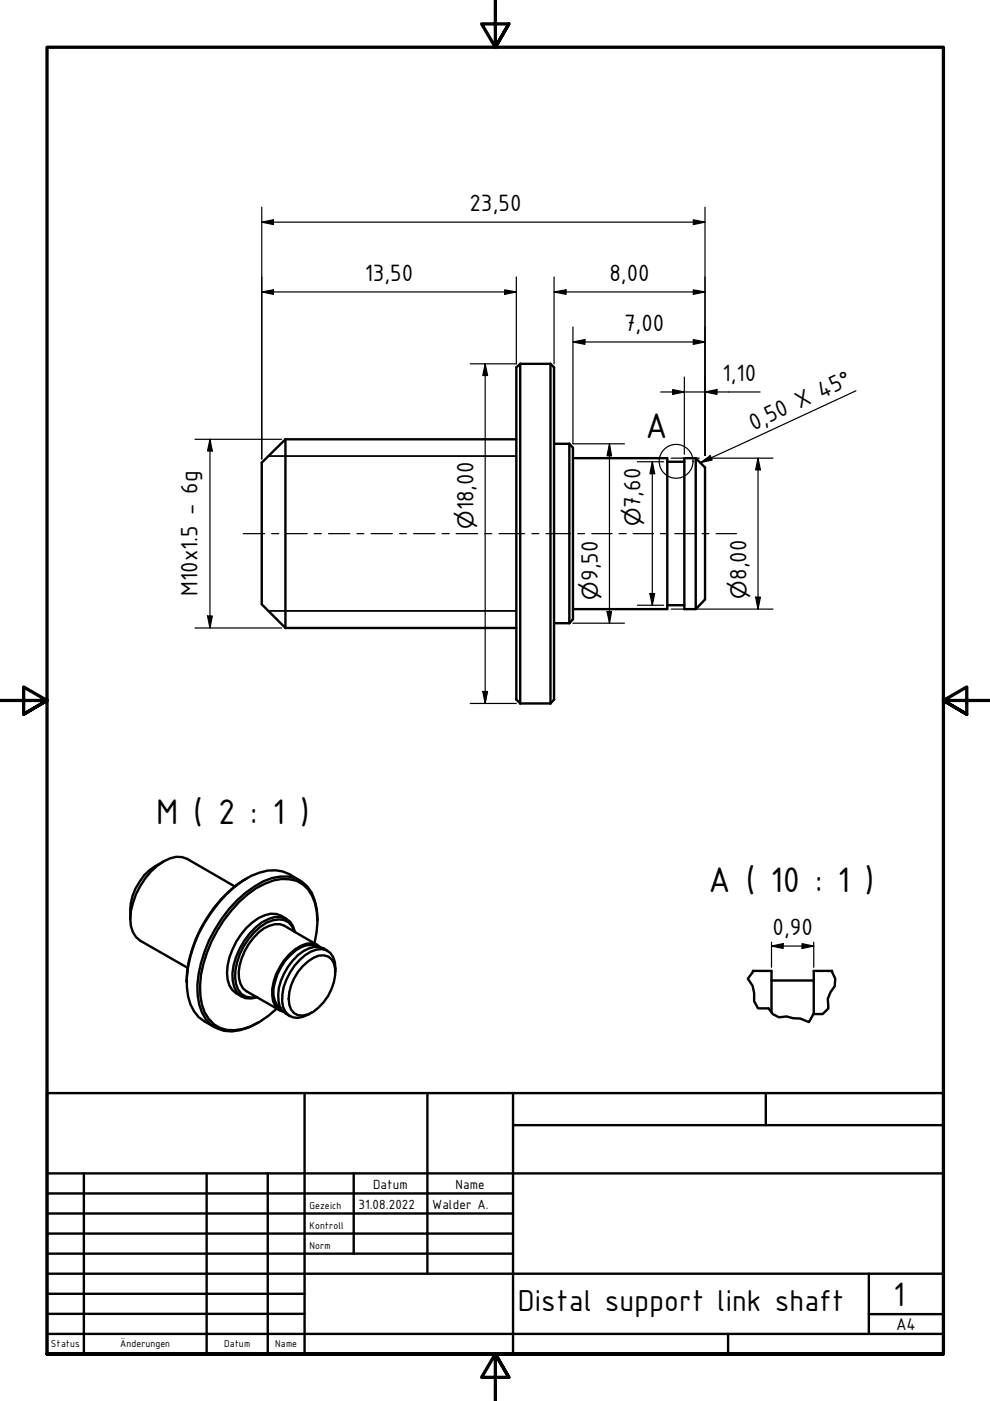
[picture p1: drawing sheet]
<svg xmlns="http://www.w3.org/2000/svg" width="210mm" height="297mm" viewBox="0 0 210 297" stroke-linecap="round" stroke-linejoin="round" font-family="sans-serif">
<!-- layer: Visible (ISO) -->
<g fill="none" stroke="#000" stroke-width=".51">
<path d="M110.3 77.1l-.8 .8v70.4l.8 .8M110.3 77.1v72M110.3 77.1h6.4M116.7 77.1v72M116.7 77.1l.8 .8v70.4l-.8 .8M60.5 93.1l-5 5v30l5 5M60.5 93.1v40M60.5 93.1h49M117.5 94.1h3.2M120.7 94.1v38M120.7 94.1l.8 .8v36.4l-.8 .8M121.5 97.1h20v32h-20"/>
<path d="M141.5 97.9h3.6M145.1 97.1h2.4l2 2v28l-2 2h-2.4zM147.5 97.1v32M60.5 133.1h49M117.5 132.1h3.2M141.5 128.3h3.6M110.3 149.1h6.4M34.7 182.6a12.1 12.1 0 0 0-7.1 12.3M49.8 187.9l-10.1-5.8a4.9 4.9 0 0 0-5 .5 15.7 15.7 0 0 0-7.1 12.3 5.2 5.2 0 0 0 2.1 4.5l10.1 5.8M52.3 186.2a27.4 27.4 0 0 0-12.7 22.1M60.7 194.8a4.3 4.3 0 0 0-4.5-.8 13.4 13.4 0 0 0-7.6 9 8.9 8.9 0 0 0 0 6l.7 .9 .8 .7 1.1 .7M62.4 197.5a3.3 3.3 0 0 0-4.6-2.4 11.1 11.1 0 0 0-6.1 5.5 12.4 12.4 0 0 0-1.7 8 3.4 3.4 0 0 0 4.4 2.8"/>
<path d="M62.5 197.6a3.8 3.8 0 0 0-5.6-2.7 12.7 12.7 0 0 0-6.1 6.3 11.2 11.2 0 0 0-1.1 8.1 3.5 3.5 0 0 0 4.8 2.1M63.6 186.7a8.9 8.9 0 0 0-10.4-1 27.9 27.9 0 0 0-12.8 17 17.5 17.5 0 0 0 0 10.3l.7 1.4 1 1.2 3.5 2.3M67.3 195.2a11.3 11.3 0 0 0-2.1-7.3 6.9 6.9 0 0 0-7.5-1.7 22.7 22.7 0 0 0-12.1 10.8 25.1 25.1 0 0 0-3.7 14 8.3 8.3 0 0 0 4.1 7 8 8 0 0 0 6.7-.1l2.2-1.1M64.2 204.8a6 6 0 0 1 4.4-2.2 2.75 2.75 0 0 1 2.5 2.8 10.3 10.3 0 0 1-5.8 9.7 2.73 2.73 0 0 1-4-2.1 9.9 9.9 0 0 1 2.9-8.2zM66.7 200a15.1 15.1 0 0 0-.5-10.1 6.2 6.2 0 0 0-6.5-3.5 16.8 16.8 0 0 0-10.7 6.7 27.6 27.6 0 0 0-6.6 15.9 10 10 0 0 0 2.9 8.2 6.8 6.8 0 0 0 6.1 1 16.5 16.5 0 0 0 7.3-4.3M67.2 200.7a3.5 3.5 0 0 0-3.3 .1 11.7 11.7 0 0 0-5.9 10.3 3.7 3.7 0 0 0 1.6 2.8M67.3 200.4l-7-4.1a4.4 4.4 0 0 0-4.4 .5 12.5 12.5 0 0 0-5.2 10.6l.3 1.2 .5 .9 .8 .7 7.1 4M67.9 200.8a3.5 3.5 0 0 0-4.1-.3 12.2 12.2 0 0 0-6.1 10.6 3.4 3.4 0 0 0 2.3 3.4M69.5 201.6a4 4 0 0 0-5.2 .1 12.4 12.4 0 0 0-5.3 9.2 4 4 0 0 0 2.5 4.5M71.1 206a5.2 5.2 0 0 0-1.1-4 3.4 3.4 0 0 0-4.2-.2 12.4 12.4 0 0 0-6 10.5 3.2 3.2 0 0 0 4.5 3.3l1.9-1M159.6 205.9h4v8.7M163.6 207.9h8.9"/>
<path d="M176.4 205.9h-3.9v9.1"/>
</g>
<!-- layer: Visible Narrow (ISO) -->
<path d="M56.9 96.7h52.6M56.9 129.5h52.6" fill="none" stroke="#000" stroke-width=".38"/>
<!-- layer: Break Line (ISO) -->
<path d="M159.6 205.9l-1 1.6 1 1.5 .3 1.6v1.7l.8 1.5h2.2a3 3 0 0 0 3.9 1.7l1.3 .4h1.6l1.8 .8 1-1.7h1.9l1.2-1.2-.1-2 .6-1.4 .9-1.3 .1-1.6-.7-1.6" fill="none" stroke="#000" stroke-width=".51"/>
<!-- layer: Detail Boundary (ISO) -->
<circle cx="143.4" cy="97.8" r="3.6" fill="none" stroke="#000" stroke-width=".25"/>
<!-- layer: Border (ISO) -->
<path d="M105 0v10l-2.9-4.9h5.8l-2.9 4.9 2.9-4.9M0 148.5h10l-5-2.8v5.7l5-2.9-5 2.9M210 148.5h-10l5-2.8v5.7l-5-2.9 5 2.9M10 287.1v-277.1h190v277.1h-190h190M107.9 292l-2.9-4.9 2.9 4.9h-5.8l2.9-4.9v9.9" fill="none" stroke="#000" stroke-width=".7"/>
<!-- layer: Title (ISO) -->
<g fill="none" stroke="#000" stroke-width=".51">
<path d="M10 231.8h190v55.3h-190zM64.6 231.8v55.3M90.6 231.8v38.3M108.8 238.6h91.2M108.8 231.8v55.3M162.4 231.8v6.8M10 253h98.8M10 257.3h98.8M10 248.8h190M17.8 248.8v38.3M43.8 248.8v38.3M56.8 248.8v38.3"/>
<path d="M75 248.8v17M10 261.5h98.8M10 265.8h98.8M10 270.1h190M10 274.3h54.6M10 278.6h54.6M184.2 278.6h15.8M184.2 270.1v12.7M10 282.8h190M154.4 282.8v4.3"/>
</g>
<!-- layer: Dimension (ISO) -->
<g fill="none" stroke="#000" stroke-width=".25">
<path d="M55.5 47.1l2.5-.5v1zM55.5 47.1h94M55.5 43.9v53.4M109.5 58.7v18.4h-9.8M117.5 58.7v18.4M147 46.6l2.5 .5-2.5 .5zM149.5 43.9v52.7M55.5 61.9l2.5-.4v.9zM55.5 61.9h54M102.9 77.1l.5 2.5h-1zM102.9 77.1v72M107 61.5l2.5 .4-2.5 .5z"/>
<path d="M117.5 61.9l2.5-.4v.9zM117.5 61.9h32M121.5 72.5l2.5-.5v1zM121.5 69.3v24.8h10.9M121.5 72.5h28M145.1 79.9v16.4M147 72l2.5 .5-2.5 .5zM147 61.5l2.5 .4-2.5 .5zM129.2 94.1l.5 2.5h-1zM129.2 94.1v38M135.1 97.9h5.6M138.3 97.9l.5 2.5h-1z"/>
<path d="M138.3 97.9v30.4M140.1 83.1h21.1M142.3 97.1h6M142.6 82.6l2.5 .5-2.5 .5zM149.5 83.1l2.5-.5v1zM150.7 97.1h13.2M160.7 97.1l.5 2.5h-1zM160.7 97.1v32M121.5 132.1h10.9M128.7 129.7h1l-.5 2.4zM135.1 128.3h5.6M137.8 125.8h1l-.5 2.5z"/>
<path d="M142.3 129.1h21.6M160.2 126.6h1l-.5 2.5zM99.7 149.1h9.8M102.4 146.6h1l-.5 2.5zM163.6 199.8v5.3M172.5 199.8v5.3M163.6 200.6l2.5-.5v1zM163.6 200.6h8.9M170.1 200.1l2.4 .5-2.4 .5z"/>
</g>
<g fill="#000">
<path d="M55.5 47.1l2.5-.5v1z" fill-rule="evenodd"/>
<path d="M147 46.6l2.5 .5-2.5 .5z" fill-rule="evenodd"/>
<path d="M55.5 61.9l2.5-.4v.9z" fill-rule="evenodd"/>
<path d="M102.9 77.1l.5 2.5h-1z" fill-rule="evenodd"/>
<path d="M107 61.5l2.5 .4-2.5 .5z" fill-rule="evenodd"/>
<path d="M117.5 61.9l2.5-.4v.9z" fill-rule="evenodd"/>
<path d="M121.5 72.5l2.5-.5v1z" fill-rule="evenodd"/>
<path d="M147 72l2.5 .5-2.5 .5z" fill-rule="evenodd"/>
<path d="M147 61.5l2.5 .4-2.5 .5z" fill-rule="evenodd"/>
<path d="M129.2 94.1l.5 2.5h-1z" fill-rule="evenodd"/>
<path d="M142.6 82.6l2.5 .5-2.5 .5z" fill-rule="evenodd"/>
<path d="M149.5 83.1l2.5-.5v1z" fill-rule="evenodd"/>
<path d="M160.7 97.1l.5 2.5h-1z" fill-rule="evenodd"/>
<path d="M138.3 97.9l.5 2.5h-1z" fill-rule="evenodd"/>
<path d="M128.7 129.7h1l-.5 2.4z" fill-rule="evenodd"/>
<path d="M137.8 125.8h1l-.5 2.5z" fill-rule="evenodd"/>
<path d="M160.2 126.6h1l-.5 2.5z" fill-rule="evenodd"/>
<path d="M102.4 146.6h1l-.5 2.5z" fill-rule="evenodd"/>
<path d="M163.6 200.6l2.5-.5v1z" fill-rule="evenodd"/>
<path d="M170.1 200.1l2.4 .5-2.4 .5z" fill-rule="evenodd"/>
</g>
<!-- layer: Centerline (ISO) -->
<g fill="none" stroke="#000" stroke-width=".25">
<path d="M51.6 113.1h4.5M57.6 113.1h1.5M60.6 113.1h4.6M66.6 113.1h1.5M69.7 113.1h4.5M75.7 113.1h1.5M78.7 113.1h4.5M84.7 113.1h1.5M87.7 113.1h4.5M93.7 113.1h1.5M96.7 113.1h4.6M102.7 113.1h1.6"/>
<path d="M105.8 113.1h5.5M112.8 113.1h1.4M115.8 113.1h5.2M122.5 113.1h1.5M125.5 113.1h4.3M131.3 113.1h1.5M134.2 113.1h4.4M140 113.1h1.5M143.1 113.1h4.2M148.8 113.1h1.5M151.8 113.1h4.3"/>
</g>
<!-- layer: Symbol (ISO) -->
<path d="M41.3 93.1h18.4M44.5 93.1l.5 2.5h-1zM44.5 93.1v40M148.5 98.1l2.1-1.5 .4 .9zM181.5 82.9l-33 15.2M41.3 133.1h18.4M44 130.6h1l-.5 2.5z" fill="none" stroke="#000" stroke-width=".25"/>
<g fill="#000">
<path d="M44.5 93.1l.5 2.5h-1z" fill-rule="evenodd"/>
<path d="M148.5 98.1l2.1-1.5 .4 .9z" fill-rule="evenodd"/>
<path d="M44 130.6h1l-.5 2.5z" fill-rule="evenodd"/>
</g>
<g font-size="8.1">
<text x="136.8" y="92.9">A</text>
<text x="33.1" y="174.6">M ( 2 : 1 )</text>
<text x="150.2" y="189">A ( 10 : 1 )</text>
</g>
<text font-size="7.7" x="189.4" y="276.8">1</text>
<text font-size="6.9" x="109.8" y="278">Distal support link shaft</text>
<g font-size="5.4">
<text x="99.6" y="44.8">23,50</text>
<text x="77.3" y="59.6">13,50</text>
<text x="129.2" y="59.6">8,00</text>
<text x="132.3" y="70.2">7,00</text>
<text x="153.2" y="80.8">1,10</text>
<text x="159.8" y="91.3" transform="rotate(-25 159.8 91.3)">0,50 X 45°</text>
<text x="135.8" y="107.7" transform="rotate(-90 135.8 107.7)">7,60</text>
<text x="100.4" y="108.2" transform="rotate(-90 100.4 108.2)">18,00</text>
<text x="126.7" y="123.2" transform="rotate(-90 126.7 123.2)">9,50</text>
<text x="158.2" y="123" transform="rotate(-90 158.2 123)">8,00</text>
<text x="41.8" y="126.4" transform="rotate(-90 41.8 126.4)">M10x1.5 - 6g</text>
<text x="163.8" y="198.2">0,90</text>
</g>
<g font-size="4.6">
<text x="100.4" y="112.1" transform="rotate(-90 100.4 112.1)">⌀</text>
<text x="135.8" y="111.6" transform="rotate(-90 135.8 111.6)">⌀</text>
<text x="126.7" y="127.1" transform="rotate(-90 126.7 127.1)">⌀</text>
<text x="158.2" y="126.9" transform="rotate(-90 158.2 126.9)">⌀</text>
</g>
<text font-size="3.9" x="190" y="282">A4</text>
<g font-size="3">
<text x="76" y="256.3">31.08.2022</text>
<text x="79.1" y="252">Datum</text>
<text x="91.6" y="256.3">Walder A.</text>
<text x="96.6" y="252">Name</text>
</g>
<g font-size="2.3">
<text x="65.6" y="256.3">Gezeich</text>
<text x="65.6" y="260.5">Kontroll</text>
<text x="65.6" y="264.8">Norm</text>
<text x="10.8" y="285.7">Status</text>
<text x="25.5" y="285.7">Änderungen</text>
<text x="47.5" y="285.7">Datum</text>
<text x="58.4" y="285.7">Name</text>
</g>
</svg>
